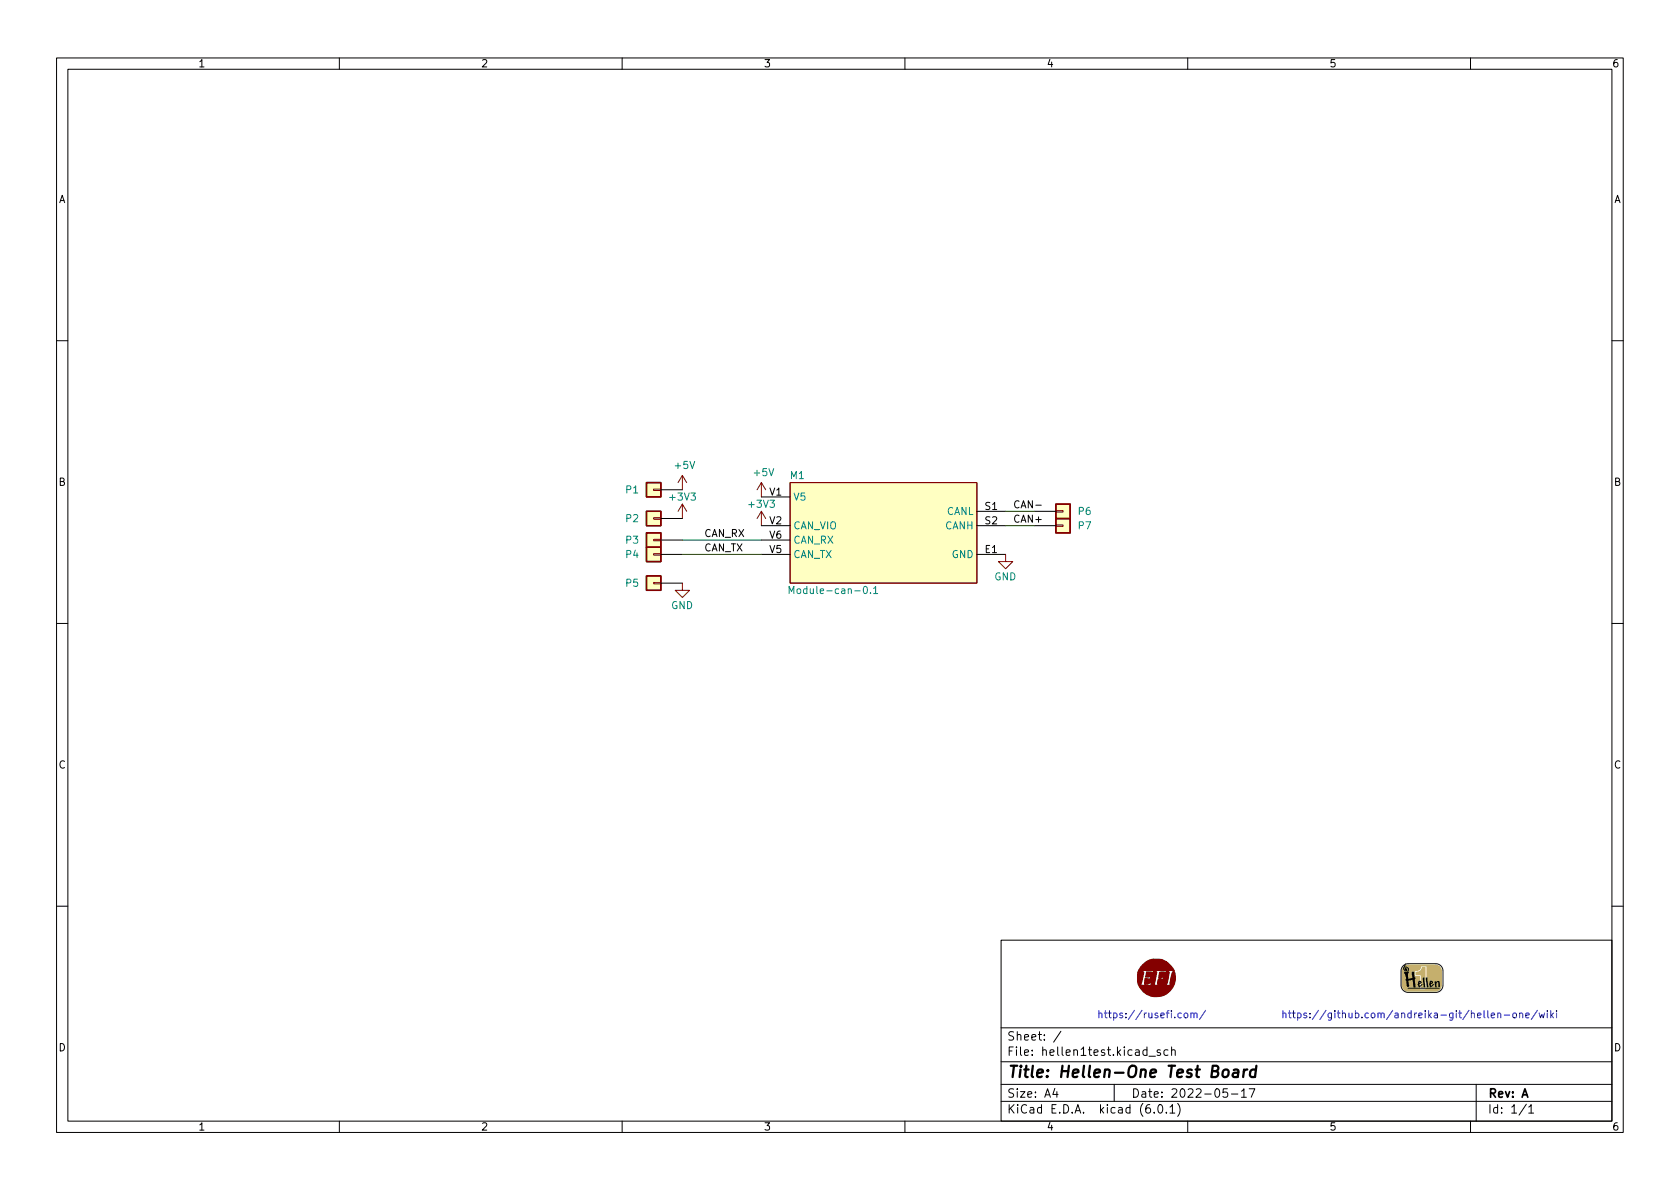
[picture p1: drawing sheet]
(kicad_sch (version 20211123) (generator eeschema)

 (paper "A4")

 (title_block
  (title "Hellen-One Test Board")
  (date "2022-05-17")
  (rev "A"))

 (lib_symbols
  (symbol "hellen-one-can-0.1:Module-can-0.1" (in_bom yes) (on_board yes)
   (property "Reference" "M" (id 0) (at 0 0 0) (effects (font (size 1.27 1.27))))
   (property "Value" "Module-can-0.1" (id 1) (at 0 0 0) (effects (font (size 1.27 1.27))))
   (property "Footprint" "hellen-one-can-0.1:can" (id 2) (at 0 0 0) (effects (font (size 1.27 1.27)) hide))
   (property "Datasheet" "" (id 3) (at 0 0 0) (effects (font (size 1.27 1.27)) hide))
   (symbol "Module-can-0.1_1_0"
    (rectangle (start 33.02 0) (end 0 -17.78) (stroke (width 0) (type default) (color 0 0 0 0)) (fill (type background)))
    (pin passive line (at 38.1 -12.7 180) (length 5.08) (name "GND" (effects (font (size 1.27 1.27)))) (number "E1" (effects (font (size 1.27 1.27)))))
    (pin passive line (at 38.1 -5.08 180) (length 5.08) (name "CANL" (effects (font (size 1.27 1.27)))) (number "S1" (effects (font (size 1.27 1.27)))))
    (pin passive line (at 38.1 -7.62 180) (length 5.08) (name "CANH" (effects (font (size 1.27 1.27)))) (number "S2" (effects (font (size 1.27 1.27)))))
    (pin passive line (at -5.08 -2.54 0) (length 5.08) (name "V5" (effects (font (size 1.27 1.27)))) (number "V1" (effects (font (size 1.27 1.27)))))
    (pin passive line (at -5.08 -7.62 0) (length 5.08) (name "CAN_VIO" (effects (font (size 1.27 1.27)))) (number "V2" (effects (font (size 1.27 1.27)))))
    (pin passive line (at -5.08 -12.7 0) (length 5.08) (name "CAN_TX" (effects (font (size 1.27 1.27)))) (number "V5" (effects (font (size 1.27 1.27)))))
    (pin passive line (at -5.08 -10.16 0) (length 5.08) (name "CAN_RX" (effects (font (size 1.27 1.27)))) (number "V6" (effects (font (size 1.27 1.27)))))))
  (symbol "hellen-one-common:Pad" (pin_numbers hide) (pin_names (offset 1.016) hide) (in_bom yes) (on_board yes)
   (property "Reference" "P" (id 0) (at 2.54 0 0) (effects (font (size 1.27 1.27))))
   (property "Value" "Pad" (id 1) (at 0 -2.54 0) (effects (font (size 1.27 1.27)) hide))
   (property "Footprint" "hellen-one-common:PAD-TH" (id 2) (at 0 -3.81 0) (effects (font (size 1.27 1.27)) hide))
   (property "Datasheet" "~" (id 3) (at 0 0 0) (effects (font (size 1.27 1.27)) hide))
   (symbol "Pad_1_1"
    (rectangle (start -1.27 0.127) (end 0 -0.127) (stroke (width 0.1524) (type default) (color 0 0 0 0)) (fill (type none)))
    (rectangle (start -1.27 1.27) (end 1.27 -1.27) (stroke (width 0.254) (type default) (color 0 0 0 0)) (fill (type background)))
    (pin passive line (at -5.08 0 0) (length 3.81) (name "Pin_1" (effects (font (size 1.27 1.27)))) (number "1" (effects (font (size 1.27 1.27)))))))
  (symbol "logo:LOGO" (pin_names (offset 1.016)) (in_bom yes) (on_board yes)
   (property "Reference" "#G" (id 0) (at 0 -2.6162 0) (effects (font (size 1.524 1.524)) hide))
   (property "Value" "LOGO" (id 1) (at 0 2.6162 0) (effects (font (size 1.524 1.524)) hide))
   (property "Footprint" "" (id 2) (at 0 0 0) (effects (font (size 1.27 1.27)) hide))
   (property "Datasheet" "" (id 3) (at 0 0 0) (effects (font (size 1.27 1.27)) hide))
   (symbol "LOGO_0_0"
    (polyline (pts (xy 3.3528 0.4064) (xy 3.3274 0.5334) (xy 3.2766 0.8636) (xy 3.2004 1.0922) (xy 3.1242 1.2192) (xy 3.048 1.2192) (xy 3.0226 1.1938) (xy 2.8702 1.0922) (xy 2.8448 1.0668) (xy 2.7686 0.889) (xy 2.667 0.5588) (xy 2.5654 0.0762) (xy 2.5146 -0.1778) (xy 2.4384 -0.5588) (xy 2.3876 -0.8128) (xy 2.3876 -0.9906) (xy 2.3876 -1.0668) (xy 2.4384 -1.0922) (xy 2.4892 -1.0922) (xy 2.54 -1.1176) (xy 2.6162 -1.1938) (xy 2.5654 -1.2192) (xy 2.3876 -1.2446) (xy 2.1082 -1.27) (xy 2.0066 -1.27) (xy 1.7526 -1.2446) (xy 1.6256 -1.1938) (xy 1.6002 -1.143) (xy 1.7526 -1.0668) (xy 1.778 -1.0668) (xy 1.8542 -1.016) (xy 1.905 -0.8636) (xy 1.9812 -0.6096) (xy 2.0574 -0.2032) (xy 2.1082 0.0254) (xy 2.159 0.381) (xy 2.2098 0.6858) (xy 2.2606 0.8636) (xy 2.2606 0.9144) (xy 2.2606 1.0668) (xy 2.159 1.1176) (xy 2.1082 1.1176) (xy 2.0828 1.2446) (xy 2.1336 1.2954) (xy 2.3114 1.3462) (xy 2.6416 1.3462) (xy 3.1496 1.3462) (xy 2.9464 1.6764) (xy 2.8956 1.778) (xy 2.4638 2.286) (xy 1.9812 2.7432) (xy 1.7526 2.8956) (xy 1.7526 1.3462) (xy 1.7018 1.0922) (xy 1.651 0.9144) (xy 1.5494 0.8382) (xy 1.4986 0.8636) (xy 1.4986 0.9906) (xy 1.4986 1.016) (xy 1.4732 1.0668) (xy 1.3462 1.0922) (xy 1.0668 1.0922) (xy 0.8636 1.0922) (xy 0.6604 1.0668) (xy 0.5588 1.0414) (xy 0.5334 0.9906) (xy 0.508 0.7874) (xy 0.4572 0.5334) (xy 0.4064 0.0762) (xy 0.6858 0.0762) (xy 0.7112 0.1016) (xy 0.9398 0.127) (xy 1.0668 0.1778) (xy 1.1684 0.254) (xy 1.2192 0.2032) (xy 1.1938 -0.0254) (xy 1.1684 -0.127) (xy 1.0668 -0.2286) (xy 0.9652 -0.254) (xy 0.9398 -0.1778) (xy 0.9144 -0.127) (xy 0.762 -0.0762) (xy 0.5842 -0.0762) (xy 0.4064 -0.127) (xy 0.3048 -0.2032) (xy 0.3048 -0.254) (xy 0.254 -0.4318) (xy 0.2032 -0.7112) (xy 0.2032 -0.7366) (xy 0.1778 -0.9652) (xy 0.2032 -1.0668) (xy 0.2794 -1.0922) (xy 0.3556 -1.1176) (xy 0.4318 -1.1938) (xy 0.3556 -1.2192) (xy 0.1778 -1.2446) (xy -0.0762 -1.27) (xy -0.3302 -1.2446) (xy -0.508 -1.2192) (xy -0.5842 -1.1938) (xy -0.5842 -1.143) (xy -0.4572 -1.0922) (xy -0.4064 -1.0922) (xy -0.3302 -1.0668) (xy -0.3302 -0.9652) (xy -0.2794 -0.7366) (xy -0.2032 -0.381) (xy -0.127 0) (xy -0.0508 0.4572) (xy 0.0254 0.762) (xy 0.0508 0.9652) (xy 0.0762 1.0668) (xy 0.0508 1.0922) (xy 0 1.1176) (xy -0.0508 1.0922) (xy -0.1016 1.1176) (xy -0.1778 1.2192) (xy -0.1524 1.27) (xy -0.0762 1.3208) (xy 0.0762 1.3462) (xy 0.3556 1.3462) (xy 0.7874 1.3462) (xy 1.7526 1.3462) (xy 1.7526 2.8956) (xy 1.4478 3.0734) (xy 1.3462 3.1242) (xy 1.1176 3.2258) (xy 0.9144 3.302) (xy 0.6858 3.3274) (xy 0.381 3.3528) (xy -0.0508 3.3528) (xy -0.1016 3.3528) (xy -0.508 3.3528) (xy -0.5334 3.3528) (xy -0.5334 1.3462) (xy -0.5842 1.0922) (xy -0.635 0.9144) (xy -0.7366 0.8382) (xy -0.7874 0.8636) (xy -0.7874 0.9652) (xy -0.7874 1.016) (xy -0.8128 1.0668) (xy -0.9652 1.0922) (xy -1.2446 1.0922) (xy -1.7526 1.1176) (xy -1.8288 0.635) (xy -1.9304 0.1778) (xy -1.6002 0.1778) (xy -1.524 0.1778) (xy -1.3462 0.2032) (xy -1.27 0.254) (xy -1.27 0.3048) (xy -1.1684 0.3302) (xy -1.143 0.3302) (xy -1.0668 0.2794) (xy -1.0922 0.0762) (xy -1.1684 -0.1016) (xy -1.2446 -0.2286) (xy -1.3208 -0.254) (xy -1.3462 -0.1778) (xy -1.3716 -0.1524) (xy -1.4732 -0.1016) (xy -1.7018 -0.0762) (xy -2.032 -0.0762) (xy -2.0828 -0.5588) (xy -2.1082 -0.7366) (xy -2.1082 -0.9652) (xy -2.0828 -1.0668) (xy -2.0574 -1.0922) (xy -1.905 -1.0922) (xy -1.6764 -1.0668) (xy -1.4478 -1.016) (xy -1.27 -0.9398) (xy -1.1938 -0.889) (xy -1.1684 -0.8128) (xy -1.0668 -0.762) (xy -0.9652 -0.8128) (xy -0.9398 -1.016) (xy -0.9398 -1.27) (xy -1.9558 -1.27) (xy -2.286 -1.27) (xy -2.6416 -1.2446) (xy -2.8702 -1.2192) (xy -2.921 -1.1938) (xy -2.8956 -1.143) (xy -2.7686 -1.0922) (xy -2.7432 -1.0922) (xy -2.667 -0.9398) (xy -2.5654 -0.6096) (xy -2.4638 -0.1524) (xy -2.3876 0.2032) (xy -2.3368 0.5588) (xy -2.2606 0.8128) (xy -2.2352 0.9652) (xy -2.2352 1.0414) (xy -2.3368 1.0922) (xy -2.3876 1.1176) (xy -2.4638 1.2192) (xy -2.4384 1.27) (xy -2.3622 1.3208) (xy -2.2098 1.3462) (xy -1.9304 1.3462) (xy -1.4986 1.3462) (xy -0.5334 1.3462) (xy -0.5334 3.3528) (xy -0.8128 3.3274) (xy -1.0414 3.2766) (xy -1.2446 3.2004) (xy -1.4732 3.0988) (xy -1.8034 2.921) (xy -2.3114 2.4892) (xy -2.7686 2.0066) (xy -3.0988 1.4732) (xy -3.1242 1.4478) (xy -3.2258 1.2192) (xy -3.302 1.016) (xy -3.3274 0.7874) (xy -3.3528 0.4826) (xy -3.3528 0.0508) (xy -3.3528 0) (xy -3.3528 -0.4064) (xy -3.3274 -0.7112) (xy -3.2766 -0.9144) (xy -3.2258 -1.1176) (xy -3.1242 -1.3462) (xy -2.8194 -1.8288) (xy -2.3368 -2.413) (xy -1.7272 -2.8702) (xy -1.0668 -3.1496) (xy -0.9398 -3.2004) (xy -0.4826 -3.2766) (xy 0.127 -3.2766) (xy 0.6858 -3.2258) (xy 1.27 -3.0734) (xy 1.8034 -2.794) (xy 2.3114 -2.3622) (xy 2.4638 -2.2098) (xy 2.8956 -1.651) (xy 3.2004 -0.9906) (xy 3.3528 -0.3048) (xy 3.3528 0.4064) (xy 3.3528 0.4064)) (stroke (width 0.0254) (type default) (color 0 0 0 0)) (fill (type outline)))))
  (symbol "power:+3V3" (power) (pin_names (offset 0)) (in_bom yes) (on_board yes)
   (property "Reference" "#PWR" (id 0) (at 0 -3.81 0) (effects (font (size 1.27 1.27)) hide))
   (property "Value" "+3V3" (id 1) (at 0 3.556 0) (effects (font (size 1.27 1.27))))
   (property "Footprint" "" (id 2) (at 0 0 0) (effects (font (size 1.27 1.27)) hide))
   (property "Datasheet" "" (id 3) (at 0 0 0) (effects (font (size 1.27 1.27)) hide))
   (symbol "+3V3_0_1"
    (polyline (pts (xy -0.762 1.27) (xy 0 2.54)) (stroke (width 0) (type default) (color 0 0 0 0)) (fill (type none)))
    (polyline (pts (xy 0 0) (xy 0 2.54)) (stroke (width 0) (type default) (color 0 0 0 0)) (fill (type none)))
    (polyline (pts (xy 0 2.54) (xy 0.762 1.27)) (stroke (width 0) (type default) (color 0 0 0 0)) (fill (type none))))
   (symbol "+3V3_1_1"
    (pin power_in line (at 0 0 90) (length 0) hide (name "+3V3" (effects (font (size 1.27 1.27)))) (number "1" (effects (font (size 1.27 1.27)))))))
  (symbol "power:+5V" (power) (pin_names (offset 0)) (in_bom yes) (on_board yes)
   (property "Reference" "#PWR" (id 0) (at 0 -3.81 0) (effects (font (size 1.27 1.27)) hide))
   (property "Value" "+5V" (id 1) (at 0 3.556 0) (effects (font (size 1.27 1.27))))
   (property "Footprint" "" (id 2) (at 0 0 0) (effects (font (size 1.27 1.27)) hide))
   (property "Datasheet" "" (id 3) (at 0 0 0) (effects (font (size 1.27 1.27)) hide))
   (symbol "+5V_0_1"
    (polyline (pts (xy -0.762 1.27) (xy 0 2.54)) (stroke (width 0) (type default) (color 0 0 0 0)) (fill (type none)))
    (polyline (pts (xy 0 0) (xy 0 2.54)) (stroke (width 0) (type default) (color 0 0 0 0)) (fill (type none)))
    (polyline (pts (xy 0 2.54) (xy 0.762 1.27)) (stroke (width 0) (type default) (color 0 0 0 0)) (fill (type none))))
   (symbol "+5V_1_1"
    (pin power_in line (at 0 0 90) (length 0) hide (name "+5V" (effects (font (size 1.27 1.27)))) (number "1" (effects (font (size 1.27 1.27)))))))
  (symbol "power:GND" (power) (pin_names (offset 0)) (in_bom yes) (on_board yes)
   (property "Reference" "#PWR" (id 0) (at 0 -6.35 0) (effects (font (size 1.27 1.27)) hide))
   (property "Value" "GND" (id 1) (at 0 -3.81 0) (effects (font (size 1.27 1.27))))
   (property "Footprint" "" (id 2) (at 0 0 0) (effects (font (size 1.27 1.27)) hide))
   (property "Datasheet" "" (id 3) (at 0 0 0) (effects (font (size 1.27 1.27)) hide))
   (symbol "GND_0_1"
    (polyline (pts (xy 0 0) (xy 0 -1.27) (xy 1.27 -1.27) (xy 0 -2.54) (xy -1.27 -1.27) (xy 0 -1.27)) (stroke (width 0) (type default) (color 0 0 0 0)) (fill (type none))))
   (symbol "GND_1_1"
    (pin power_in line (at 0 0 270) (length 0) hide (name "GND" (effects (font (size 1.27 1.27)))) (number "1" (effects (font (size 1.27 1.27))))))))


 (wire (pts (xy 120.65 97.79) (xy 134.62 97.79)) (stroke (width 0) (type default) (color 0 0 0 0)))
 (wire (pts (xy 120.65 95.25) (xy 134.62 95.25)) (stroke (width 0) (type default) (color 0 0 0 0)))
 (wire (pts (xy 177.8 90.17) (xy 182.88 90.17)) (stroke (width 0) (type default) (color 0 0 0 0)))
 (wire (pts (xy 177.8 92.71) (xy 182.88 92.71)) (stroke (width 0) (type default) (color 0 0 0 0)))

 (image (at 251.46 172.72) (scale 0.3)
  (data))

 (text "https://rusefi.com/" (at 213.36 180.34 180) (effects (font (size 1.27 1.27)) (justify right bottom)))
 (text "https://github.com/andreika-git/hellen-one/wiki" (at 275.59 180.34 180) (effects (font (size 1.27 1.27)) (justify right bottom)))

 (label "CAN-" (at 179.07 90.17 0) (effects (font (size 1.27 1.27)) (justify left bottom)))
 (label "CAN+" (at 179.07 92.71 0) (effects (font (size 1.27 1.27)) (justify left bottom)))
 (label "CAN_RX" (at 124.46 95.25 0) (effects (font (size 1.27 1.27)) (justify left bottom)))
 (label "CAN_TX" (at 124.46 97.79 0) (effects (font (size 1.27 1.27)) (justify left bottom)))

 (symbol (lib_id "power:+3V3") (at 134.62 92.71 0) (mirror y) (unit 1) (in_bom yes) (on_board yes)
  (property "Reference" "#PWR05" (id 0) (at 134.62 96.52 0) (effects (font (size 1.27 1.27)) hide))
  (property "Value" "+3V3" (id 1) (at 134.62 88.9 0))
  (property "Footprint" "" (id 2) (at 134.62 92.71 0) (effects (font (size 1.27 1.27)) hide))
  (property "Datasheet" "" (id 3) (at 134.62 92.71 0) (effects (font (size 1.27 1.27)) hide)) (pin "1"))

 (symbol (lib_id "power:GND") (at 120.65 102.87 0) (mirror y) (unit 1) (in_bom yes) (on_board yes)
  (property "Reference" "#PWR03" (id 0) (at 120.65 109.22 0) (effects (font (size 1.27 1.27)) hide))
  (property "Value" "GND" (id 1) (at 120.5992 106.8134 0))
  (property "Footprint" "" (id 2) (at 120.65 102.87 0) (effects (font (size 1.27 1.27)) hide))
  (property "Datasheet" "" (id 3) (at 120.65 102.87 0) (effects (font (size 1.27 1.27)) hide)) (pin "1"))

 (symbol (lib_id "power:+3V3") (at 120.65 91.44 0) (mirror y) (unit 1) (in_bom yes) (on_board yes)
  (property "Reference" "#PWR02" (id 0) (at 120.65 95.25 0) (effects (font (size 1.27 1.27)) hide))
  (property "Value" "+3V3" (id 1) (at 120.65 87.63 0))
  (property "Footprint" "" (id 2) (at 120.65 91.44 0) (effects (font (size 1.27 1.27)) hide))
  (property "Datasheet" "" (id 3) (at 120.65 91.44 0) (effects (font (size 1.27 1.27)) hide)) (pin "1"))

 (symbol (lib_id "hellen-one-common:Pad") (at 115.57 97.79 0) (mirror y) (unit 1) (in_bom yes) (on_board yes)
  (property "Reference" "P4" (id 0) (at 111.76 97.79 0))
  (property "Value" "Pad" (id 1) (at 115.57 100.33 0) (effects (font (size 1.27 1.27)) hide))
  (property "Footprint" "hellen-one-common:PAD-TH" (id 2) (at 115.57 101.6 0) (effects (font (size 1.27 1.27)) hide))
  (property "Datasheet" "~" (id 3) (at 115.57 97.79 0) (effects (font (size 1.27 1.27)) hide)) (pin "1"))

 (symbol (lib_id "hellen-one-common:Pad") (at 115.57 91.44 0) (mirror y) (unit 1) (in_bom yes) (on_board yes)
  (property "Reference" "P2" (id 0) (at 111.76 91.44 0))
  (property "Value" "Pad" (id 1) (at 115.57 93.98 0) (effects (font (size 1.27 1.27)) hide))
  (property "Footprint" "hellen-one-common:PAD-TH" (id 2) (at 115.57 95.25 0) (effects (font (size 1.27 1.27)) hide))
  (property "Datasheet" "~" (id 3) (at 115.57 91.44 0) (effects (font (size 1.27 1.27)) hide)) (pin "1"))

 (symbol (lib_id "logo:LOGO") (at 204.47 172.72 0) (unit 1) (in_bom yes) (on_board yes)
  (property "Reference" "#G1" (id 0) (at 204.47 175.3362 0) (effects (font (size 1.524 1.524)) hide))
  (property "Value" "LOGO" (id 1) (at 204.47 170.1038 0) (effects (font (size 1.524 1.524)) hide))
  (property "Footprint" "" (id 2) (at 204.47 172.72 0) (effects (font (size 1.27 1.27)) hide))
  (property "Datasheet" "" (id 3) (at 204.47 172.72 0) (effects (font (size 1.27 1.27)) hide)))

 (symbol (lib_id "hellen-one-common:Pad") (at 187.96 90.17 0) (mirror x) (unit 1) (in_bom yes) (on_board yes)
  (property "Reference" "P6" (id 0) (at 191.77 90.17 0))
  (property "Value" "Pad" (id 1) (at 187.96 87.63 0) (effects (font (size 1.27 1.27)) hide))
  (property "Footprint" "hellen-one-common:PAD-TH" (id 2) (at 187.96 86.36 0) (effects (font (size 1.27 1.27)) hide))
  (property "Datasheet" "~" (id 3) (at 187.96 90.17 0) (effects (font (size 1.27 1.27)) hide)) (pin "1"))

 (symbol (lib_id "power:+5V") (at 134.62 87.63 0) (unit 1) (in_bom yes) (on_board yes)
  (property "Reference" "#PWR04" (id 0) (at 134.62 91.44 0) (effects (font (size 1.27 1.27)) hide))
  (property "Value" "+5V" (id 1) (at 134.9883 83.3056 0))
  (property "Footprint" "" (id 2) (at 134.62 87.63 0) (effects (font (size 1.27 1.27)) hide))
  (property "Datasheet" "" (id 3) (at 134.62 87.63 0) (effects (font (size 1.27 1.27)) hide)) (pin "1"))

 (symbol (lib_id "hellen-one-common:Pad") (at 187.96 92.71 0) (mirror x) (unit 1) (in_bom yes) (on_board yes)
  (property "Reference" "P7" (id 0) (at 191.77 92.71 0))
  (property "Value" "Pad" (id 1) (at 187.96 90.17 0) (effects (font (size 1.27 1.27)) hide))
  (property "Footprint" "hellen-one-common:PAD-TH" (id 2) (at 187.96 88.9 0) (effects (font (size 1.27 1.27)) hide))
  (property "Datasheet" "~" (id 3) (at 187.96 92.71 0) (effects (font (size 1.27 1.27)) hide)) (pin "1"))

 (symbol (lib_id "power:GND") (at 177.8 97.79 0) (mirror y) (unit 1) (in_bom yes) (on_board yes)
  (property "Reference" "#PWR06" (id 0) (at 177.8 104.14 0) (effects (font (size 1.27 1.27)) hide))
  (property "Value" "GND" (id 1) (at 177.7492 101.7334 0))
  (property "Footprint" "" (id 2) (at 177.8 97.79 0) (effects (font (size 1.27 1.27)) hide))
  (property "Datasheet" "" (id 3) (at 177.8 97.79 0) (effects (font (size 1.27 1.27)) hide)) (pin "1"))

 (symbol (lib_id "hellen-one-can-0.1:Module-can-0.1") (at 139.7 85.09 0) (unit 1) (in_bom yes) (on_board yes)
  (property "Reference" "M1" (id 0) (at 140.97 83.82 0))
  (property "Value" "Module-can-0.1" (id 1) (at 147.32 104.14 0))
  (property "Footprint" "hellen-one-can-0.1:can" (id 2) (at 177.8 111.76 0) (effects (font (size 1.27 1.27)) hide))
  (property "Datasheet" "" (id 3) (at 139.7 85.09 0) (effects (font (size 1.27 1.27)) hide)) (pin "E1") (pin "S1") (pin "S2") (pin "V1") (pin "V2") (pin "V5") (pin "V6"))

 (symbol (lib_id "hellen-one-common:Pad") (at 115.57 95.25 0) (mirror y) (unit 1) (in_bom yes) (on_board yes)
  (property "Reference" "P3" (id 0) (at 111.76 95.25 0))
  (property "Value" "Pad" (id 1) (at 115.57 97.79 0) (effects (font (size 1.27 1.27)) hide))
  (property "Footprint" "hellen-one-common:PAD-TH" (id 2) (at 115.57 99.06 0) (effects (font (size 1.27 1.27)) hide))
  (property "Datasheet" "~" (id 3) (at 115.57 95.25 0) (effects (font (size 1.27 1.27)) hide)) (pin "1"))

 (symbol (lib_id "power:+5V") (at 120.65 86.36 0) (unit 1) (in_bom yes) (on_board yes)
  (property "Reference" "#PWR01" (id 0) (at 120.65 90.17 0) (effects (font (size 1.27 1.27)) hide))
  (property "Value" "+5V" (id 1) (at 121.0183 82.0356 0))
  (property "Footprint" "" (id 2) (at 120.65 86.36 0) (effects (font (size 1.27 1.27)) hide))
  (property "Datasheet" "" (id 3) (at 120.65 86.36 0) (effects (font (size 1.27 1.27)) hide)) (pin "1"))

 (symbol (lib_id "hellen-one-common:Pad") (at 115.57 86.36 0) (mirror y) (unit 1) (in_bom yes) (on_board yes)
  (property "Reference" "P1" (id 0) (at 111.76 86.36 0))
  (property "Value" "Pad" (id 1) (at 115.57 88.9 0) (effects (font (size 1.27 1.27)) hide))
  (property "Footprint" "hellen-one-common:PAD-TH" (id 2) (at 115.57 90.17 0) (effects (font (size 1.27 1.27)) hide))
  (property "Datasheet" "~" (id 3) (at 115.57 86.36 0) (effects (font (size 1.27 1.27)) hide)) (pin "1"))

 (symbol (lib_id "hellen-one-common:Pad") (at 115.57 102.87 0) (mirror y) (unit 1) (in_bom yes) (on_board yes)
  (property "Reference" "P5" (id 0) (at 111.76 102.87 0))
  (property "Value" "Pad" (id 1) (at 115.57 105.41 0) (effects (font (size 1.27 1.27)) hide))
  (property "Footprint" "hellen-one-common:PAD-TH" (id 2) (at 115.57 106.68 0) (effects (font (size 1.27 1.27)) hide))
  (property "Datasheet" "~" (id 3) (at 115.57 102.87 0) (effects (font (size 1.27 1.27)) hide)) (pin "1"))

 (sheet_instances (path "" (page "1")))

)
